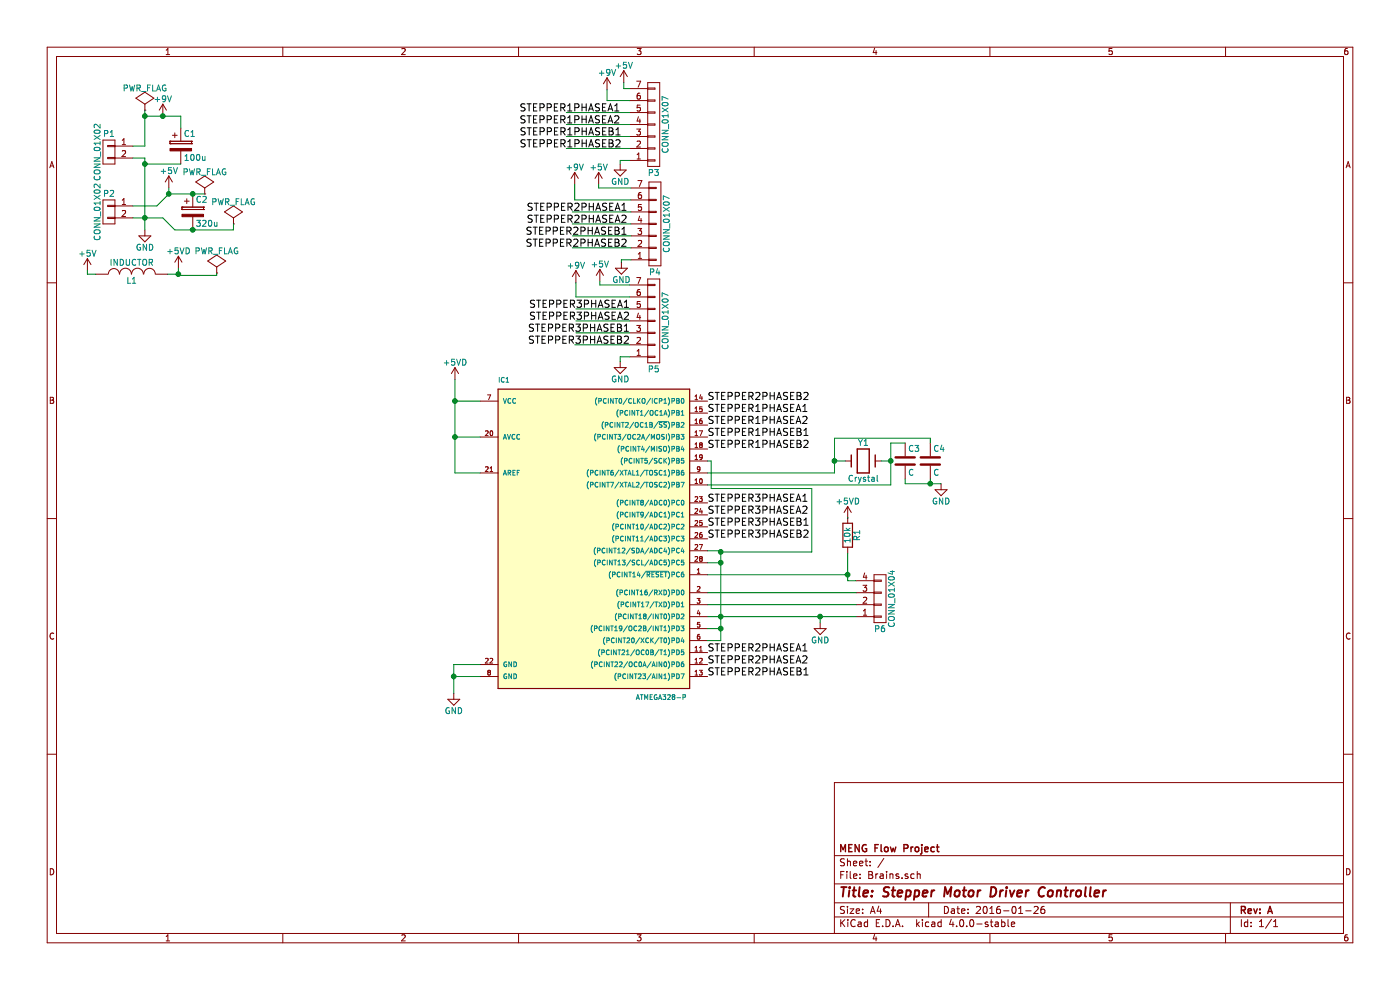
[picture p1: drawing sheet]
EESchema Schematic File Version 2
LIBS:power
LIBS:device
LIBS:transistors
LIBS:conn
LIBS:linear
LIBS:regul
LIBS:74xx
LIBS:cmos4000
LIBS:adc-dac
LIBS:memory
LIBS:xilinx
LIBS:microcontrollers
LIBS:dsp
LIBS:microchip
LIBS:analog_switches
LIBS:motorola
LIBS:texas
LIBS:intel
LIBS:audio
LIBS:interface
LIBS:digital-audio
LIBS:philips
LIBS:display
LIBS:cypress
LIBS:siliconi
LIBS:opto
LIBS:atmel
LIBS:contrib
LIBS:valves
LIBS:Brains-cache
EELAYER 25 0
EELAYER END
$Descr A4 11693 8268
encoding utf-8
Sheet 1 1
Title "Stepper Motor Driver Controller"
Date "2016-01-26"
Rev "A"
Comp "MENG Flow Project"
Comment1 ""
Comment2 ""
Comment3 ""
Comment4 ""
$EndDescr
$Comp
L +9V #PWR01
U 1 1
P 1360 970
F 0 "#PWR01" H 1360 820 50  0001 C CNN
F 1 "+9V" H 1360 1110 50  0000 C CNN
F 2 "" H 1360 970 60  0000 C CNN
F 3 "" H 1360 970 60  0000 C CNN
	1    1360 970 
	1    0    0    -1  
$EndComp
$Comp
L +5V #PWR02
U 1 1
P 1410 1570
F 0 "#PWR02" H 1410 1420 50  0001 C CNN
F 1 "+5V" H 1410 1710 50  0000 C CNN
F 2 "" H 1410 1570 60  0000 C CNN
F 3 "" H 1410 1570 60  0000 C CNN
	1    1410 1570
	1    0    0    -1  
$EndComp
$Comp
L GND #PWR03
U 1 1
P 1210 1920
F 0 "#PWR03" H 1210 1670 50  0001 C CNN
F 1 "GND" H 1210 1770 50  0000 C CNN
F 2 "" H 1210 1920 60  0000 C CNN
F 3 "" H 1210 1920 60  0000 C CNN
	1    1210 1920
	1    0    0    -1  
$EndComp
$Comp
L CONN_01X02 P1
U 1 1
P 910 1270
F 0 "P1" H 910 1420 50  0000 C CNN
F 1 "CONN_01X02" V 1010 1270 50  0000 C CNN
F 2 "Terminal_Blocks:TerminalBlock_Pheonix_MPT-2.54mm_2pol" H 910 1270 60  0001 C CNN
F 3 "" H 910 1270 60  0000 C CNN
	1    910  1270
	-1   0    0    -1  
$EndComp
$Comp
L CONN_01X02 P2
U 1 1
P 910 1770
F 0 "P2" H 910 1920 50  0000 C CNN
F 1 "CONN_01X02" V 1010 1770 50  0000 C CNN
F 2 "Sockets_WAGO734:WAGO_734_2pin_Straight_RuggedPads" H 910 1770 60  0001 C CNN
F 3 "" H 910 1770 60  0000 C CNN
	1    910  1770
	-1   0    0    -1  
$EndComp
$Comp
L CP C1
U 1 1
P 1510 1220
F 0 "C1" H 1535 1320 50  0000 L CNN
F 1 "100u" H 1535 1120 50  0000 L CNN
F 2 "Capacitors_ThroughHole:C_Radial_D10_L20_P7.5" H 1548 1070 30  0001 C CNN
F 3 "" H 1510 1220 60  0000 C CNN
	1    1510 1220
	1    0    0    -1  
$EndComp
$Comp
L CP C2
U 1 1
P 1610 1770
F 0 "C2" H 1635 1870 50  0000 L CNN
F 1 "320u" H 1635 1670 50  0000 L CNN
F 2 "Capacitors_ThroughHole:C_Radial_D10_L20_P7.5" H 1648 1620 30  0001 C CNN
F 3 "" H 1610 1770 60  0000 C CNN
	1    1610 1770
	1    0    0    -1  
$EndComp
Text Label 5180 940  2    60   ~ 0
STEPPER1PHASEA1
Text Label 5180 1040 2    60   ~ 0
STEPPER1PHASEA2
Text Label 5190 1140 2    60   ~ 0
STEPPER1PHASEB1
Text Label 5190 1240 2    60   ~ 0
STEPPER1PHASEB2
Text Label 5240 1770 2    60   ~ 0
STEPPER2PHASEA1
Text Label 5240 1870 2    60   ~ 0
STEPPER2PHASEA2
Text Label 5240 1970 2    60   ~ 0
STEPPER2PHASEB1
Text Label 5240 2070 2    60   ~ 0
STEPPER2PHASEB2
Text Label 5260 2580 2    60   ~ 0
STEPPER3PHASEA1
Text Label 5260 2680 2    60   ~ 0
STEPPER3PHASEA2
Text Label 5260 2780 2    60   ~ 0
STEPPER3PHASEB1
Text Label 5260 2880 2    60   ~ 0
STEPPER3PHASEB2
$Comp
L PWR_FLAG #FLG04
U 1 1
P 1210 920
F 0 "#FLG04" H 1210 1015 50  0001 C CNN
F 1 "PWR_FLAG" H 1210 1100 50  0000 C CNN
F 2 "" H 1210 920 60  0000 C CNN
F 3 "" H 1210 920 60  0000 C CNN
	1    1210 920 
	1    0    0    -1  
$EndComp
$Comp
L PWR_FLAG #FLG05
U 1 1
P 1710 1620
F 0 "#FLG05" H 1710 1715 50  0001 C CNN
F 1 "PWR_FLAG" H 1710 1800 50  0000 C CNN
F 2 "" H 1710 1620 60  0000 C CNN
F 3 "" H 1710 1620 60  0000 C CNN
	1    1710 1620
	1    0    0    -1  
$EndComp
$Comp
L ATMEGA328-P IC1
U 1 1
P 4910 4450
F 0 "IC1" H 4160 5700 40  0000 L BNN
F 1 "ATMEGA328-P" H 5310 3050 40  0000 L BNN
F 2 "Housings_DIP:DIP-28_W7.62mm_LongPads" H 4910 4450 30  0001 C CIN
F 3 "" H 4910 4450 60  0000 C CNN
	1    4910 4450
	1    0    0    -1  
$EndComp
$Comp
L INDUCTOR L1
U 1 1
P 1100 2290
F 0 "L1" V 1050 2290 50  0000 C CNN
F 1 "INDUCTOR" V 1200 2290 50  0000 C CNN
F 2 "Inductors_NEOSID:Neosid_Inductor_Sd12k-style3" H 1100 2290 60  0001 C CNN
F 3 "" H 1100 2290 60  0000 C CNN
	1    1100 2290
	0    -1   -1   0   
$EndComp
$Comp
L +5VD #PWR06
U 1 1
P 1490 2240
F 0 "#PWR06" H 1490 2090 50  0001 C CNN
F 1 "+5VD" H 1490 2380 50  0000 C CNN
F 2 "" H 1490 2240 60  0000 C CNN
F 3 "" H 1490 2240 60  0000 C CNN
	1    1490 2240
	1    0    0    -1  
$EndComp
$Comp
L +5V #PWR07
U 1 1
P 730 2260
F 0 "#PWR07" H 730 2110 50  0001 C CNN
F 1 "+5V" H 730 2400 50  0000 C CNN
F 2 "" H 730 2260 60  0000 C CNN
F 3 "" H 730 2260 60  0000 C CNN
	1    730  2260
	1    0    0    -1  
$EndComp
$Comp
L +5VD #PWR08
U 1 1
P 3800 3170
F 0 "#PWR08" H 3800 3020 50  0001 C CNN
F 1 "+5VD" H 3800 3310 50  0000 C CNN
F 2 "" H 3800 3170 60  0000 C CNN
F 3 "" H 3800 3170 60  0000 C CNN
	1    3800 3170
	1    0    0    -1  
$EndComp
$Comp
L GND #PWR09
U 1 1
P 3790 5790
F 0 "#PWR09" H 3790 5540 50  0001 C CNN
F 1 "GND" H 3790 5640 50  0000 C CNN
F 2 "" H 3790 5790 60  0000 C CNN
F 3 "" H 3790 5790 60  0000 C CNN
	1    3790 5790
	1    0    0    -1  
$EndComp
$Comp
L R R1
U 1 1
P 7080 4470
F 0 "R1" V 7160 4470 50  0000 C CNN
F 1 "10k" V 7080 4470 50  0000 C CNN
F 2 "Resistors_ThroughHole:Resistor_Horizontal_RM10mm" V 7010 4470 30  0001 C CNN
F 3 "" H 7080 4470 30  0000 C CNN
	1    7080 4470
	1    0    0    -1  
$EndComp
$Comp
L +5VD #PWR010
U 1 1
P 7080 4330
F 0 "#PWR010" H 7080 4180 50  0001 C CNN
F 1 "+5VD" H 7080 4470 50  0000 C CNN
F 2 "" H 7080 4330 60  0000 C CNN
F 3 "" H 7080 4330 60  0000 C CNN
	1    7080 4330
	1    0    0    -1  
$EndComp
$Comp
L GND #PWR011
U 1 1
P 6850 5200
F 0 "#PWR011" H 6850 4950 50  0001 C CNN
F 1 "GND" H 6850 5050 50  0000 C CNN
F 2 "" H 6850 5200 60  0000 C CNN
F 3 "" H 6850 5200 60  0000 C CNN
	1    6850 5200
	1    0    0    -1  
$EndComp
Text Label 5910 3450 0    60   ~ 0
STEPPER1PHASEA1
Text Label 5910 3550 0    60   ~ 0
STEPPER1PHASEA2
Text Label 5910 3650 0    60   ~ 0
STEPPER1PHASEB1
Text Label 5910 3750 0    60   ~ 0
STEPPER1PHASEB2
Text Label 5910 5450 0    60   ~ 0
STEPPER2PHASEA1
Text Label 5910 5550 0    60   ~ 0
STEPPER2PHASEA2
Text Label 5910 5650 0    60   ~ 0
STEPPER2PHASEB1
Text Label 5910 3350 0    60   ~ 0
STEPPER2PHASEB2
Text Label 5910 4200 0    60   ~ 0
STEPPER3PHASEA1
Text Label 5910 4300 0    60   ~ 0
STEPPER3PHASEA2
Text Label 5910 4400 0    60   ~ 0
STEPPER3PHASEB1
Text Label 5910 4500 0    60   ~ 0
STEPPER3PHASEB2
$Comp
L Crystal Y1
U 1 1
P 7210 3850
F 0 "Y1" H 7210 4000 50  0000 C CNN
F 1 "Crystal" H 7210 3700 50  0000 C CNN
F 2 "Crystals:Crystal_HC48-U_Vertical" H 7210 3850 60  0001 C CNN
F 3 "" H 7210 3850 60  0000 C CNN
	1    7210 3850
	1    0    0    -1  
$EndComp
$Comp
L C C3
U 1 1
P 7560 3850
F 0 "C3" H 7585 3950 50  0000 L CNN
F 1 "C" H 7585 3750 50  0000 L CNN
F 2 "Capacitors_ThroughHole:C_Disc_D3_P2.5" H 7598 3700 30  0001 C CNN
F 3 "" H 7560 3850 60  0000 C CNN
	1    7560 3850
	1    0    0    -1  
$EndComp
$Comp
L C C4
U 1 1
P 7770 3850
F 0 "C4" H 7795 3950 50  0000 L CNN
F 1 "C" H 7795 3750 50  0000 L CNN
F 2 "Capacitors_ThroughHole:C_Disc_D3_P2.5" H 7808 3700 30  0001 C CNN
F 3 "" H 7770 3850 60  0000 C CNN
	1    7770 3850
	1    0    0    -1  
$EndComp
$Comp
L GND #PWR012
U 1 1
P 7860 4040
F 0 "#PWR012" H 7860 3790 50  0001 C CNN
F 1 "GND" H 7860 3890 50  0000 C CNN
F 2 "" H 7860 4040 60  0000 C CNN
F 3 "" H 7860 4040 60  0000 C CNN
	1    7860 4040
	1    0    0    -1  
$EndComp
$Comp
L PWR_FLAG #FLG013
U 1 1
P 1810 2280
F 0 "#FLG013" H 1810 2375 50  0001 C CNN
F 1 "PWR_FLAG" H 1810 2460 50  0000 C CNN
F 2 "" H 1810 2280 60  0000 C CNN
F 3 "" H 1810 2280 60  0000 C CNN
	1    1810 2280
	1    0    0    -1  
$EndComp
$Comp
L CONN_01X04 P6
U 1 1
P 7350 5000
F 0 "P6" H 7350 5250 50  0000 C CNN
F 1 "CONN_01X04" V 7450 5000 50  0000 C CNN
F 2 "Terminal_Blocks:TerminalBlock_Pheonix_MPT-2.54mm_4pol" H 7350 5000 60  0001 C CNN
F 3 "" H 7350 5000 60  0000 C CNN
	1    7350 5000
	1    0    0    1   
$EndComp
$Comp
L PWR_FLAG #FLG014
U 1 1
P 1950 1870
F 0 "#FLG014" H 1950 1965 50  0001 C CNN
F 1 "PWR_FLAG" H 1950 2050 50  0000 C CNN
F 2 "" H 1950 1870 60  0000 C CNN
F 3 "" H 1950 1870 60  0000 C CNN
	1    1950 1870
	1    0    0    -1  
$EndComp
$Comp
L CONN_01X07 P3
U 1 1
P 5460 1040
F 0 "P3" H 5460 1440 50  0000 C CNN
F 1 "CONN_01X07" V 5560 1040 50  0000 C CNN
F 2 "Pin_Headers:Pin_Header_Straight_1x07" H 5460 1040 50  0001 C CNN
F 3 "" H 5460 1040 50  0000 C CNN
	1    5460 1040
	1    0    0    1   
$EndComp
$Comp
L CONN_01X07 P4
U 1 1
P 5470 1870
F 0 "P4" H 5470 2270 50  0000 C CNN
F 1 "CONN_01X07" V 5570 1870 50  0000 C CNN
F 2 "Pin_Headers:Pin_Header_Straight_1x07" H 5470 1870 50  0001 C CNN
F 3 "" H 5470 1870 50  0000 C CNN
	1    5470 1870
	1    0    0    1   
$EndComp
$Comp
L CONN_01X07 P5
U 1 1
P 5460 2680
F 0 "P5" H 5460 3080 50  0000 C CNN
F 1 "CONN_01X07" V 5560 2680 50  0000 C CNN
F 2 "Pin_Headers:Pin_Header_Straight_1x07" H 5460 2680 50  0001 C CNN
F 3 "" H 5460 2680 50  0000 C CNN
	1    5460 2680
	1    0    0    1   
$EndComp
Connection ~ 13350 1000
Wire Wire Line
	1210 1220 1110 1220
Wire Wire Line
	1210 920  1210 1220
Wire Wire Line
	1210 1320 1210 1920
Wire Wire Line
	1110 1820 1360 1820
Wire Wire Line
	1110 1320 1210 1320
Connection ~ 1210 1820
Wire Wire Line
	1110 1720 1310 1720
Wire Wire Line
	1210 970  1510 970 
Wire Wire Line
	1510 970  1510 1070
Connection ~ 1360 970 
Wire Wire Line
	1510 1370 1210 1370
Connection ~ 1210 1370
Wire Wire Line
	1360 1820 1460 1920
Wire Wire Line
	1310 1720 1410 1620
Wire Wire Line
	1410 1620 1710 1620
Wire Wire Line
	1410 1620 1410 1570
Connection ~ 1410 1620
Wire Wire Line
	4780 1770 5270 1770
Wire Wire Line
	4780 1870 5270 1870
Wire Wire Line
	4780 1970 5270 1970
Wire Wire Line
	4780 2070 5270 2070
Wire Wire Line
	4810 2580 5260 2580
Wire Wire Line
	4810 2680 5260 2680
Wire Wire Line
	4810 2780 5260 2780
Wire Wire Line
	4800 2880 5260 2880
Connection ~ 1210 970 
Connection ~ 1610 1620
Wire Wire Line
	4730 940  5260 940 
Wire Wire Line
	4730 1040 5260 1040
Wire Wire Line
	4730 1140 5260 1140
Wire Wire Line
	4730 1240 5260 1240
Wire Wire Line
	1490 2240 1490 2300
Wire Wire Line
	1490 2290 1400 2290
Wire Wire Line
	800  2290 730  2290
Wire Wire Line
	730  2290 730  2260
Wire Wire Line
	4010 3350 3800 3350
Wire Wire Line
	3800 3170 3800 3950
Wire Wire Line
	3800 3650 4010 3650
Connection ~ 3800 3350
Wire Wire Line
	3800 3950 4010 3950
Connection ~ 3800 3650
Wire Wire Line
	4010 5650 3790 5650
Wire Wire Line
	3790 5550 3790 5790
Wire Wire Line
	4010 5550 3790 5550
Connection ~ 3790 5650
Wire Wire Line
	7080 4330 7080 4320
Wire Wire Line
	7080 4620 7080 4850
Wire Wire Line
	5910 4800 7080 4800
Wire Wire Line
	5910 4950 7150 4950
Wire Wire Line
	5910 5050 7150 5050
Wire Wire Line
	5910 5150 7150 5150
Wire Wire Line
	6850 5150 6850 5200
Wire Wire Line
	6970 3950 5910 3950
Wire Wire Line
	6970 3660 6970 3950
Wire Wire Line
	6970 3850 7060 3850
Wire Wire Line
	7360 3850 7440 3850
Wire Wire Line
	7440 3700 7440 4050
Wire Wire Line
	7440 4050 5910 4050
Wire Wire Line
	7440 3700 7560 3700
Connection ~ 7440 3850
Wire Wire Line
	7770 3660 7770 3700
Wire Wire Line
	6970 3660 7770 3660
Connection ~ 6970 3850
Wire Wire Line
	7770 4000 7770 4040
Wire Wire Line
	7560 4040 7860 4040
Wire Wire Line
	7560 4000 7560 4040
Connection ~ 7770 4040
Wire Wire Line
	1810 2280 1810 2300
Wire Wire Line
	1810 2300 1490 2300
Connection ~ 1490 2290
Wire Wire Line
	6020 5250 5910 5250
Wire Wire Line
	6020 4600 6020 5350
Connection ~ 6850 5150
Connection ~ 6020 5150
Wire Wire Line
	5910 4700 6020 4700
Wire Wire Line
	5910 4600 6020 4600
Connection ~ 6020 4700
Connection ~ 6020 4610
Wire Wire Line
	7080 4850 7150 4850
Connection ~ 7080 4800
Wire Wire Line
	5940 4080 6780 4080
Wire Wire Line
	6780 4080 6780 4610
Wire Wire Line
	6780 4610 6020 4610
Wire Wire Line
	5940 3850 5910 3850
Wire Wire Line
	1460 1920 1950 1920
Wire Wire Line
	1950 1920 1950 1870
Connection ~ 1610 1920
Wire Wire Line
	5940 3850 5940 4080
Wire Wire Line
	6020 5350 5910 5350
Connection ~ 6020 5250
$Comp
L GND #PWR015
U 1 1
P 5190 2190
F 0 "#PWR015" H 5190 1940 50  0001 C CNN
F 1 "GND" H 5190 2040 50  0000 C CNN
F 2 "" H 5190 2190 60  0000 C CNN
F 3 "" H 5190 2190 60  0000 C CNN
	1    5190 2190
	1    0    0    -1  
$EndComp
$Comp
L GND #PWR016
U 1 1
P 5180 3020
F 0 "#PWR016" H 5180 2770 50  0001 C CNN
F 1 "GND" H 5180 2870 50  0000 C CNN
F 2 "" H 5180 3020 60  0000 C CNN
F 3 "" H 5180 3020 60  0000 C CNN
	1    5180 3020
	1    0    0    -1  
$EndComp
$Comp
L GND #PWR017
U 1 1
P 5180 1370
F 0 "#PWR017" H 5180 1120 50  0001 C CNN
F 1 "GND" H 5180 1220 50  0000 C CNN
F 2 "" H 5180 1370 60  0000 C CNN
F 3 "" H 5180 1370 60  0000 C CNN
	1    5180 1370
	1    0    0    -1  
$EndComp
Wire Wire Line
	5260 1340 5180 1340
Wire Wire Line
	5180 1340 5180 1370
Wire Wire Line
	5270 2170 5190 2170
Wire Wire Line
	5190 2170 5190 2190
Wire Wire Line
	5260 2980 5180 2980
Wire Wire Line
	5180 2980 5180 3020
$Comp
L +5V #PWR018
U 1 1
P 5210 690
F 0 "#PWR018" H 5210 540 50  0001 C CNN
F 1 "+5V" H 5210 830 50  0000 C CNN
F 2 "" H 5210 690 60  0000 C CNN
F 3 "" H 5210 690 60  0000 C CNN
	1    5210 690 
	1    0    0    -1  
$EndComp
Wire Wire Line
	5260 740  5210 740 
Wire Wire Line
	5210 740  5210 690 
$Comp
L +5V #PWR019
U 1 1
P 5000 1540
F 0 "#PWR019" H 5000 1390 50  0001 C CNN
F 1 "+5V" H 5000 1680 50  0000 C CNN
F 2 "" H 5000 1540 60  0000 C CNN
F 3 "" H 5000 1540 60  0000 C CNN
	1    5000 1540
	1    0    0    -1  
$EndComp
$Comp
L +5V #PWR020
U 1 1
P 5010 2350
F 0 "#PWR020" H 5010 2200 50  0001 C CNN
F 1 "+5V" H 5010 2490 50  0000 C CNN
F 2 "" H 5010 2350 60  0000 C CNN
F 3 "" H 5010 2350 60  0000 C CNN
	1    5010 2350
	1    0    0    -1  
$EndComp
Wire Wire Line
	5260 2380 5010 2380
Wire Wire Line
	5010 2380 5010 2350
Wire Wire Line
	5270 1570 5000 1570
Wire Wire Line
	5000 1570 5000 1540
$Comp
L +9V #PWR021
U 1 1
P 5070 750
F 0 "#PWR021" H 5070 600 50  0001 C CNN
F 1 "+9V" H 5070 890 50  0000 C CNN
F 2 "" H 5070 750 60  0000 C CNN
F 3 "" H 5070 750 60  0000 C CNN
	1    5070 750 
	1    0    0    -1  
$EndComp
$Comp
L +9V #PWR022
U 1 1
P 4800 1540
F 0 "#PWR022" H 4800 1390 50  0001 C CNN
F 1 "+9V" H 4800 1680 50  0000 C CNN
F 2 "" H 4800 1540 60  0000 C CNN
F 3 "" H 4800 1540 60  0000 C CNN
	1    4800 1540
	1    0    0    -1  
$EndComp
$Comp
L +9V #PWR023
U 1 1
P 4810 2360
F 0 "#PWR023" H 4810 2210 50  0001 C CNN
F 1 "+9V" H 4810 2500 50  0000 C CNN
F 2 "" H 4810 2360 60  0000 C CNN
F 3 "" H 4810 2360 60  0000 C CNN
	1    4810 2360
	1    0    0    -1  
$EndComp
Wire Wire Line
	5260 840  5070 840 
Wire Wire Line
	5070 840  5070 750 
Wire Wire Line
	4800 1540 4800 1670
Wire Wire Line
	4800 1670 5270 1670
Wire Wire Line
	5260 2480 4810 2480
Wire Wire Line
	4810 2480 4810 2360
$EndSCHEMATC
